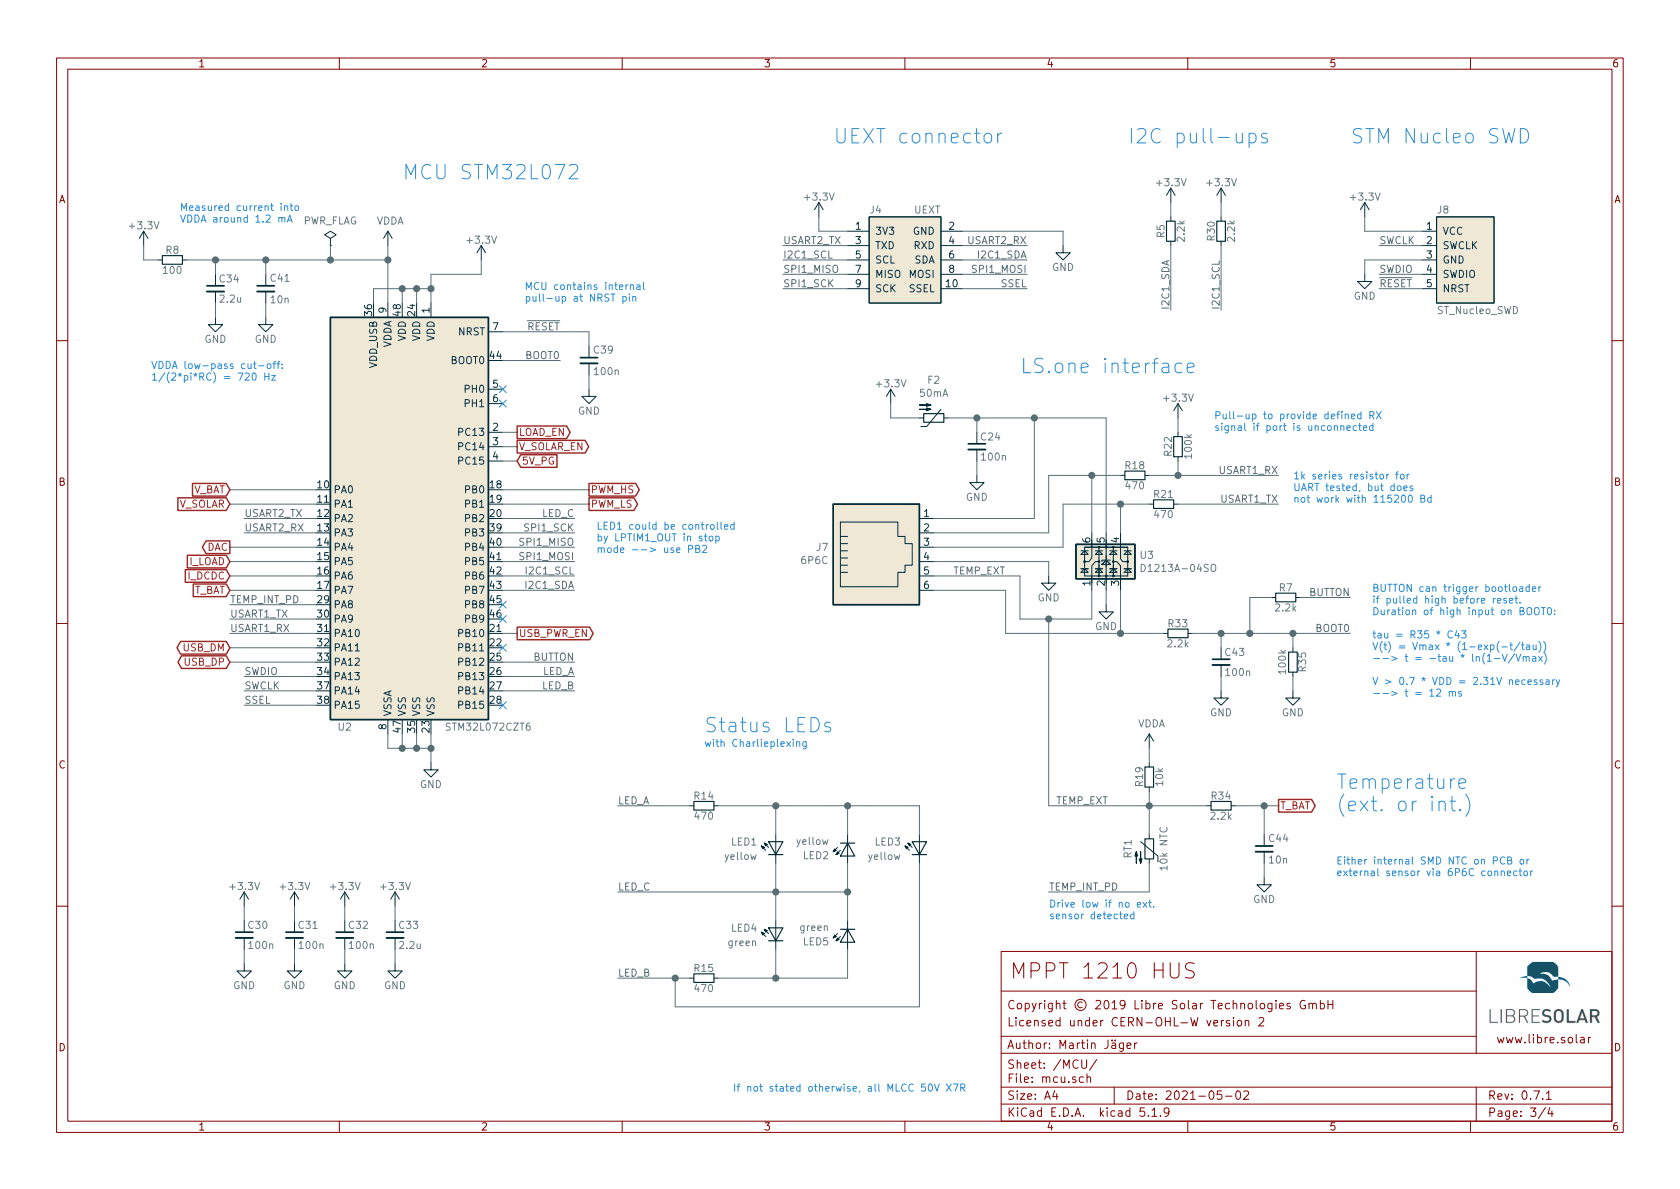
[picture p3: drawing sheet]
EESchema Schematic File Version 4
EELAYER 30 0
EELAYER END
$Descr A4 11693 8268
encoding utf-8
Sheet 3 4
Title "MPPT 1210 HUS"
Date "2021-05-02"
Rev "0.7.1"
Comp "Copyright © 2019 Libre Solar Technologies GmbH"
Comment1 "Licensed under CERN-OHL-W version 2"
Comment2 "Author: Martin Jäger"
Comment3 "Licensed under CERN-OHL-W version 2"
Comment4 ""
$EndDescr
$Comp
L power:GND #PWR09
U 1 1
P 1700 6700
F 0 "#PWR09" H 1700 6450 50  0001 C CNN
F 1 "GND" H 1700 6550 50  0000 C CNN
F 2 "" H 1700 6700 50  0000 C CNN
F 3 "" H 1700 6700 50  0000 C CNN
	1    1700 6700
	1    0    0    -1  
$EndComp
$Comp
L power:GND #PWR010
U 1 1
P 2050 6700
F 0 "#PWR010" H 2050 6450 50  0001 C CNN
F 1 "GND" H 2050 6550 50  0000 C CNN
F 2 "" H 2050 6700 50  0000 C CNN
F 3 "" H 2050 6700 50  0000 C CNN
	1    2050 6700
	1    0    0    -1  
$EndComp
$Comp
L power:GND #PWR011
U 1 1
P 2400 6700
F 0 "#PWR011" H 2400 6450 50  0001 C CNN
F 1 "GND" H 2400 6550 50  0000 C CNN
F 2 "" H 2400 6700 50  0000 C CNN
F 3 "" H 2400 6700 50  0000 C CNN
	1    2400 6700
	1    0    0    -1  
$EndComp
$Comp
L power:GND #PWR012
U 1 1
P 2750 6700
F 0 "#PWR012" H 2750 6450 50  0001 C CNN
F 1 "GND" H 2750 6550 50  0000 C CNN
F 2 "" H 2750 6700 50  0000 C CNN
F 3 "" H 2750 6700 50  0000 C CNN
	1    2750 6700
	1    0    0    -1  
$EndComp
$Comp
L power:GND #PWR013
U 1 1
P 1850 2200
F 0 "#PWR013" H 1850 1950 50  0001 C CNN
F 1 "GND" H 1850 2050 50  0000 C CNN
F 2 "" H 1850 2200 50  0000 C CNN
F 3 "" H 1850 2200 50  0000 C CNN
	1    1850 2200
	1    0    0    -1  
$EndComp
$Comp
L power:+3.3V #PWR014
U 1 1
P 1700 6300
F 0 "#PWR014" H 1700 6150 50  0001 C CNN
F 1 "+3.3V" H 1700 6440 50  0000 C CNN
F 2 "" H 1700 6300 50  0000 C CNN
F 3 "" H 1700 6300 50  0000 C CNN
	1    1700 6300
	1    0    0    -1  
$EndComp
$Comp
L power:+3.3V #PWR015
U 1 1
P 2050 6300
F 0 "#PWR015" H 2050 6150 50  0001 C CNN
F 1 "+3.3V" H 2050 6440 50  0000 C CNN
F 2 "" H 2050 6300 50  0000 C CNN
F 3 "" H 2050 6300 50  0000 C CNN
	1    2050 6300
	1    0    0    -1  
$EndComp
$Comp
L power:+3.3V #PWR016
U 1 1
P 2400 6300
F 0 "#PWR016" H 2400 6150 50  0001 C CNN
F 1 "+3.3V" H 2400 6440 50  0000 C CNN
F 2 "" H 2400 6300 50  0000 C CNN
F 3 "" H 2400 6300 50  0000 C CNN
	1    2400 6300
	1    0    0    -1  
$EndComp
$Comp
L power:+3.3V #PWR017
U 1 1
P 2750 6300
F 0 "#PWR017" H 2750 6150 50  0001 C CNN
F 1 "+3.3V" H 2750 6440 50  0000 C CNN
F 2 "" H 2750 6300 50  0000 C CNN
F 3 "" H 2750 6300 50  0000 C CNN
	1    2750 6300
	1    0    0    -1  
$EndComp
$Comp
L power:GND #PWR018
U 1 1
P 3000 5300
F 0 "#PWR018" H 3000 5050 50  0001 C CNN
F 1 "GND" H 3000 5150 50  0000 C CNN
F 2 "" H 3000 5300 50  0000 C CNN
F 3 "" H 3000 5300 50  0000 C CNN
	1    3000 5300
	1    0    0    -1  
$EndComp
$Comp
L power:+3.3V #PWR024
U 1 1
P 3350 1800
F 0 "#PWR024" H 3350 1650 50  0001 C CNN
F 1 "+3.3V" H 3350 1940 50  0000 C CNN
F 2 "" H 3350 1800 50  0000 C CNN
F 3 "" H 3350 1800 50  0000 C CNN
	1    3350 1800
	1    0    0    -1  
$EndComp
$Comp
L power:+3.3V #PWR025
U 1 1
P 1000 1700
F 0 "#PWR025" H 1000 1550 50  0001 C CNN
F 1 "+3.3V" H 1000 1840 50  0000 C CNN
F 2 "" H 1000 1700 50  0000 C CNN
F 3 "" H 1000 1700 50  0000 C CNN
	1    1000 1700
	1    0    0    -1  
$EndComp
$Comp
L Project:C C30
U 1 1
P 1700 6500
F 0 "C30" H 1720 6570 50  0000 L CNN
F 1 "100n" H 1720 6430 50  0000 L CNN
F 2 "LibreSolar:C_0603_1608" H 1700 6500 50  0001 C CNN
F 3 "" H 1700 6500 50  0000 C CNN
F 4 "Yageo" H 300 1000 50  0001 C CNN "Manufacturer"
F 5 "CC0603KRX7R9BB104" H 300 1000 50  0001 C CNN "PartNumber"
	1    1700 6500
	1    0    0    -1  
$EndComp
$Comp
L Project:C C31
U 1 1
P 2050 6500
F 0 "C31" H 2070 6570 50  0000 L CNN
F 1 "100n" H 2070 6430 50  0000 L CNN
F 2 "LibreSolar:C_0603_1608" H 2050 6500 50  0001 C CNN
F 3 "" H 2050 6500 50  0000 C CNN
F 4 "Yageo" H 300 1000 50  0001 C CNN "Manufacturer"
F 5 "CC0603KRX7R9BB104" H 300 1000 50  0001 C CNN "PartNumber"
	1    2050 6500
	1    0    0    -1  
$EndComp
$Comp
L Project:C C32
U 1 1
P 2400 6500
F 0 "C32" H 2420 6570 50  0000 L CNN
F 1 "100n" H 2420 6430 50  0000 L CNN
F 2 "LibreSolar:C_0603_1608" H 2400 6500 50  0001 C CNN
F 3 "" H 2400 6500 50  0000 C CNN
F 4 "Yageo" H 300 1000 50  0001 C CNN "Manufacturer"
F 5 "CC0603KRX7R9BB104" H 300 1000 50  0001 C CNN "PartNumber"
	1    2400 6500
	1    0    0    -1  
$EndComp
$Comp
L Project:C C33
U 1 1
P 2750 6500
F 0 "C33" H 2770 6570 50  0000 L CNN
F 1 "2.2u" H 2770 6430 50  0000 L CNN
F 2 "LibreSolar:C_0603_1608" H 2750 6500 50  0001 C CNN
F 3 "" H 2750 6500 50  0000 C CNN
F 4 "Murata" H 300 1000 50  0001 C CNN "Manufacturer"
F 5 "GRM188R61E225KA12D" H 300 1000 50  0001 C CNN "PartNumber"
F 6 "25V, X5R" H -3300 1700 60  0001 C CNN "Remarks"
	1    2750 6500
	1    0    0    -1  
$EndComp
$Comp
L Project:D_LED LED2
U 1 1
P 5400 6500
AR Path="/5C855F53" Ref="LED2"  Part="1" 
AR Path="/58A68DCB/5C855F53" Ref="LED4"  Part="1" 
F 0 "LED4" H 5525 6550 50  0000 L CNN
F 1 "green" H 5525 6450 50  0000 L CNN
F 2 "LibreSolar:LED_0603_D3.0mm" V 5400 6500 50  0001 C CNN
F 3 "" V 5400 6500 50  0000 C CNN
F 4 "Lite-On" H 5400 6500 60  0001 C CNN "Manufacturer"
F 5 "LTST-C190KGKT" H 5400 6500 60  0001 C CNN "PartNumber"
F 6 "Alternative: LTL-4231 (3mm THT)" H 0   0   50  0001 C CNN "Remarks"
	1    5400 6500
	-1   0    0    -1  
$EndComp
$Comp
L power:GND #PWR030
U 1 1
P 9500 1900
F 0 "#PWR030" H 9500 1650 50  0001 C CNN
F 1 "GND" H 9500 1750 50  0000 C CNN
F 2 "" H 9500 1900 50  0000 C CNN
F 3 "" H 9500 1900 50  0000 C CNN
	1    9500 1900
	1    0    0    -1  
$EndComp
$Comp
L power:+3.3V #PWR031
U 1 1
P 9500 1500
F 0 "#PWR031" H 9500 1350 50  0001 C CNN
F 1 "+3.3V" H 9500 1640 50  0000 C CNN
F 2 "" H 9500 1500 50  0000 C CNN
F 3 "" H 9500 1500 50  0000 C CNN
	1    9500 1500
	1    0    0    -1  
$EndComp
Text Notes 4900 5100 0    100  ~ 0
Status LEDs
Text Notes 2800 1250 0    100  ~ 0
MCU STM32L072
Text Notes 9400 1000 0    100  ~ 0
STM Nucleo SWD
Text Label 1600 4300 0    50   ~ 0
USART1_TX
Text Label 1600 4400 0    50   ~ 0
USART1_RX
Text Label 1700 4700 0    50   ~ 0
SWDIO
Text Label 1700 4800 0    50   ~ 0
SWCLK
Text Label 3900 2500 2    50   ~ 0
BOOT0
Text Label 3900 2300 2    50   ~ 0
~RESET
Text Label 9600 1900 0    50   ~ 0
SWDIO
Text Label 9600 1700 0    50   ~ 0
SWCLK
Text Label 9600 2000 0    50   ~ 0
~RESET
Wire Wire Line
	3350 1800 3350 1900
Wire Wire Line
	2050 6300 2050 6400
Wire Wire Line
	1700 6300 1700 6400
Wire Wire Line
	2400 6300 2400 6400
Wire Wire Line
	2750 6400 2750 6300
Wire Wire Line
	3500 2500 3900 2500
Wire Wire Line
	2050 6700 2050 6600
Wire Wire Line
	1700 6700 1700 6600
Wire Wire Line
	2400 6600 2400 6700
Wire Wire Line
	1850 2100 1850 2200
Wire Wire Line
	2750 6600 2750 6700
Wire Wire Line
	3500 4000 4000 4000
Wire Wire Line
	3500 4100 4000 4100
Wire Wire Line
	3500 3500 4100 3500
Wire Wire Line
	3500 3400 4100 3400
Wire Wire Line
	3500 4800 4000 4800
Wire Wire Line
	2200 3800 1600 3800
Wire Wire Line
	3500 3800 4000 3800
Wire Wire Line
	3500 3900 4000 3900
Wire Wire Line
	3500 3700 4000 3700
Wire Wire Line
	2200 4800 1700 4800
Wire Wire Line
	2200 4700 1700 4700
Wire Wire Line
	2200 4400 1600 4400
Wire Wire Line
	2200 4300 1600 4300
Wire Wire Line
	2200 3700 1700 3700
Wire Wire Line
	2200 3600 1700 3600
Wire Wire Line
	2200 4500 1600 4500
Wire Wire Line
	2200 4600 1600 4600
Wire Wire Line
	1850 1800 1850 1900
Wire Wire Line
	1000 1800 1100 1800
Wire Wire Line
	1000 1800 1000 1700
Wire Wire Line
	9900 1700 9600 1700
Wire Wire Line
	9900 1900 9600 1900
Wire Wire Line
	9900 2000 9600 2000
Connection ~ 1850 1800
Text Notes 5100 7600 0    50   ~ 0
If not stated otherwise, all MLCC 50V X7R
$Comp
L power:+3.3V #PWR0101
U 1 1
P 5700 1500
F 0 "#PWR0101" H 5700 1350 50  0001 C CNN
F 1 "+3.3V" H 5700 1640 50  0000 C CNN
F 2 "" H 5700 1500 50  0000 C CNN
F 3 "" H 5700 1500 50  0000 C CNN
	1    5700 1500
	1    0    0    -1  
$EndComp
$Comp
L power:GND #PWR0102
U 1 1
P 7400 1700
F 0 "#PWR0102" H 7400 1450 50  0001 C CNN
F 1 "GND" H 7400 1550 50  0000 C CNN
F 2 "" H 7400 1700 50  0000 C CNN
F 3 "" H 7400 1700 50  0000 C CNN
	1    7400 1700
	1    0    0    -1  
$EndComp
$Comp
L power:+3.3V #PWR0103
U 1 1
P 8500 1400
F 0 "#PWR0103" H 8500 1250 50  0001 C CNN
F 1 "+3.3V" H 8500 1540 50  0000 C CNN
F 2 "" H 8500 1400 50  0000 C CNN
F 3 "" H 8500 1400 50  0000 C CNN
	1    8500 1400
	1    0    0    -1  
$EndComp
$Comp
L power:+3.3V #PWR0104
U 1 1
P 8150 1400
F 0 "#PWR0104" H 8150 1250 50  0001 C CNN
F 1 "+3.3V" H 8150 1540 50  0000 C CNN
F 2 "" H 8150 1400 50  0000 C CNN
F 3 "" H 8150 1400 50  0000 C CNN
	1    8150 1400
	1    0    0    -1  
$EndComp
$Comp
L Project:R R30
U 1 1
P 8500 1600
F 0 "R30" V 8430 1600 50  0000 C CNN
F 1 "2.2k" V 8570 1600 50  0000 C CNN
F 2 "LibreSolar:R_0603_1608" H 8500 1600 50  0001 C CNN
F 3 "" H 8500 1600 50  0000 C CNN
F 4 "Yageo" H 3350 -3750 50  0001 C CNN "Manufacturer"
F 5 "RC0603FR-072K2L" H 3350 -3750 50  0001 C CNN "PartNumber"
	1    8500 1600
	1    0    0    1   
$EndComp
$Comp
L Project:R R5
U 1 1
P 8150 1600
F 0 "R5" V 8080 1600 50  0000 C CNN
F 1 "2.2k" V 8220 1600 50  0000 C CNN
F 2 "LibreSolar:R_0603_1608" H 8150 1600 50  0001 C CNN
F 3 "" H 8150 1600 50  0000 C CNN
F 4 "Yageo" H 3350 -3750 50  0001 C CNN "Manufacturer"
F 5 "RC0603FR-072K2L" H 3350 -3750 50  0001 C CNN "PartNumber"
	1    8150 1600
	1    0    0    1   
$EndComp
$Comp
L Project:UEXT J4
U 1 1
P 6300 1800
F 0 "J4" H 6050 2150 50  0000 L CNN
F 1 "UEXT" H 6550 2150 50  0000 R CNN
F 2 "LibreSolar:Box_Header_2x05x2.54mm_Straight" H 6300 1200 50  0001 C CIN
F 3 "" H 6300 1800 60  0000 C CNN
F 4 "On Shore Technology Inc." H 6300 1800 50  0001 C CNN "Manufacturer"
F 5 "302-S101" H 6300 1800 50  0001 C CNN "PartNumber"
	1    6300 1800
	1    0    0    -1  
$EndComp
Text Notes 5800 1000 0    100  ~ 0
UEXT connector
Text Notes 7850 1000 0    100  ~ 0
I2C pull-ups
Wire Wire Line
	8150 1500 8150 1400
Wire Wire Line
	8500 1500 8500 1400
Wire Wire Line
	6700 1600 7400 1600
Wire Wire Line
	7400 1600 7400 1700
Wire Wire Line
	8500 2150 8500 1700
Wire Wire Line
	5900 1700 5450 1700
Wire Wire Line
	5900 1800 5450 1800
Wire Wire Line
	5900 1900 5450 1900
Wire Wire Line
	5900 2000 5450 2000
Wire Wire Line
	6700 1700 7150 1700
Wire Wire Line
	6700 1800 7150 1800
Wire Wire Line
	6700 1900 7150 1900
Wire Wire Line
	6700 2000 7150 2000
Wire Wire Line
	8150 1700 8150 2150
Wire Wire Line
	5700 1600 5900 1600
Wire Wire Line
	5700 1600 5700 1500
Text Label 4000 4100 2    50   ~ 0
I2C1_SDA
Text Label 4000 4000 2    50   ~ 0
I2C1_SCL
Text Label 4000 3900 2    50   ~ 0
SPI1_MOSI
Text Label 4000 3800 2    50   ~ 0
SPI1_MISO
Text Label 4000 3700 2    50   ~ 0
SPI1_SCK
Text Label 1700 3600 0    50   ~ 0
USART2_TX
Text Label 1700 3700 0    50   ~ 0
USART2_RX
Text Label 1700 4900 0    50   ~ 0
SSEL
Text Label 7150 1900 2    50   ~ 0
SPI1_MOSI
Text Label 7150 2000 2    50   ~ 0
SSEL
Text Label 7150 1800 2    50   ~ 0
I2C1_SDA
Text Label 7150 1700 2    50   ~ 0
USART2_RX
Text Label 5450 1700 0    50   ~ 0
USART2_TX
Text Label 5450 1800 0    50   ~ 0
I2C1_SCL
Text Label 5450 1900 0    50   ~ 0
SPI1_MISO
Text Label 5450 2000 0    50   ~ 0
SPI1_SCK
Text Label 8150 2150 1    50   ~ 0
I2C1_SDA
Text Label 8500 2150 1    50   ~ 0
I2C1_SCL
Wire Wire Line
	2200 4900 1700 4900
$Comp
L Project:D_LED LED5
U 1 1
P 5900 6500
F 0 "LED5" H 6025 6550 50  0000 L CNN
F 1 "green" H 6025 6450 50  0000 L CNN
F 2 "LibreSolar:LED_0603_D3.0mm" V 5900 6500 50  0001 C CNN
F 3 "" V 5900 6500 50  0000 C CNN
F 4 "Lite-On" H 5900 6500 60  0001 C CNN "Manufacturer"
F 5 "LTST-C190KGKT" H 5900 6500 60  0001 C CNN "PartNumber"
F 6 "Alternative: LTL-4231 (3mm THT)" H 0   0   50  0001 C CNN "Remarks"
	1    5900 6500
	-1   0    0    1   
$EndComp
Wire Wire Line
	3500 3000 3600 3000
$Comp
L Project:C C39
U 1 1
P 4100 2500
F 0 "C39" H 4125 2575 50  0000 L CNN
F 1 "100n" H 4125 2425 50  0000 L CNN
F 2 "LibreSolar:C_0603_1608" H 4100 2500 50  0001 C CNN
F 3 "" H 4100 2500 50  0000 C CNN
F 4 "Yageo" H 1900 1100 50  0001 C CNN "Manufacturer"
F 5 "CC0603KRX7R9BB104" H 1900 1100 50  0001 C CNN "PartNumber"
	1    4100 2500
	1    0    0    -1  
$EndComp
$Comp
L power:GND #PWR0120
U 1 1
P 4100 2700
F 0 "#PWR0120" H 4100 2450 50  0001 C CNN
F 1 "GND" H 4100 2550 50  0000 C CNN
F 2 "" H 4100 2700 50  0000 C CNN
F 3 "" H 4100 2700 50  0000 C CNN
	1    4100 2700
	1    0    0    -1  
$EndComp
Wire Wire Line
	4100 2600 4100 2700
Text Notes 3650 2100 0    50   ~ 0
MCU contains internal\npull-up at NRST pin
Text GLabel 1600 3800 0    50   Output ~ 0
DAC
Text GLabel 4100 3400 2    50   Output ~ 0
PWM_HS
Text GLabel 1600 4500 0    50   BiDi ~ 0
USB_DM
Text GLabel 1600 4600 0    50   BiDi ~ 0
USB_DP
Text GLabel 1600 3500 0    50   Input ~ 0
V_SOLAR
Text GLabel 1600 3400 0    50   Input ~ 0
V_BAT
Text GLabel 1600 4100 0    50   Input ~ 0
T_BAT
Text GLabel 4100 3500 2    50   Output ~ 0
PWM_LS
$Comp
L MCU_ST_STM32L0:STM32L072CZTx U2
U 1 1
P 2800 3600
F 0 "U2" H 3200 2150 50  0000 C CNN
F 1 "STM32L072CZT6" H 2200 2150 50  0000 C CNN
F 2 "Package_QFP:LQFP-48_7x7mm_P0.5mm" H 2200 2200 50  0001 R CNN
F 3 "http://www.st.com/st-web-ui/static/active/en/resource/technical/document/datasheet/DM00090510.pdf" H 2800 3600 50  0001 C CNN
F 4 "ST Microelectronics" H 200 0   50  0001 C CNN "Manufacturer"
F 5 "STM32L072CZT6" H 200 0   50  0001 C CNN "PartNumber"
F 6 "Alternative: STM32L073CZT6" H 2800 3600 50  0001 C CNN "Remarks"
	1    2800 3600
	-1   0    0    -1  
$EndComp
Text GLabel 3600 3000 2    50   Output ~ 0
LOAD_EN
Text GLabel 1600 3900 0    50   Input ~ 0
I_LOAD
Text GLabel 1600 4000 0    50   Input ~ 0
I_DCDC
Text GLabel 3600 4400 2    50   Output ~ 0
USB_PWR_EN
Wire Wire Line
	2700 5100 2700 5200
Wire Wire Line
	2700 5200 2800 5200
Wire Wire Line
	3000 5200 3000 5300
Wire Wire Line
	3000 5100 3000 5200
Connection ~ 3000 5200
Wire Wire Line
	2800 5100 2800 5200
Connection ~ 2800 5200
Wire Wire Line
	2800 5200 2900 5200
Wire Wire Line
	2900 5100 2900 5200
Connection ~ 2900 5200
Wire Wire Line
	2900 5200 3000 5200
Wire Wire Line
	2600 2100 2600 2000
Wire Wire Line
	2600 2000 2800 2000
Wire Wire Line
	3000 2000 3000 2100
Wire Wire Line
	2900 2100 2900 2000
Connection ~ 2900 2000
Wire Wire Line
	2900 2000 3000 2000
Wire Wire Line
	2800 2100 2800 2000
Connection ~ 2800 2000
Wire Wire Line
	2800 2000 2900 2000
Wire Wire Line
	2700 2100 2700 1800
Wire Wire Line
	3350 1900 3000 1900
Wire Wire Line
	3000 1900 3000 2000
Connection ~ 3000 2000
Wire Wire Line
	4100 2300 4100 2400
Wire Wire Line
	3500 2300 4100 2300
Wire Wire Line
	1600 3400 2200 3400
Wire Wire Line
	2200 3500 1600 3500
Text Notes 4150 3850 0    50   ~ 0
LED1 could be controlled\nby LPTIM1_OUT in stop\nmode --> use PB2
Wire Wire Line
	2200 3900 1600 3900
Wire Wire Line
	2200 4000 1600 4000
Wire Wire Line
	1600 4100 2200 4100
Text Label 4000 4800 2    50   ~ 0
LED_B
$Comp
L Project:D_LED LED1
U 1 1
P 5400 5900
F 0 "LED1" H 5525 5950 50  0000 L CNN
F 1 "yellow" H 5525 5850 50  0000 L CNN
F 2 "LibreSolar:LED_0603_D3.0mm" V 5400 5900 50  0001 C CNN
F 3 "" V 5400 5900 50  0000 C CNN
F 4 "Lite-On" H 5400 5900 60  0001 C CNN "Manufacturer"
F 5 "LTST-C191KSKT" H 5400 5900 60  0001 C CNN "PartNumber"
F 6 "Alternative: LTL-1CHY (3mm THT)" H 0   0   50  0001 C CNN "Remarks"
	1    5400 5900
	-1   0    0    -1  
$EndComp
$Comp
L Project:D_LED LED3
U 1 1
P 6400 5900
F 0 "LED3" H 6525 5950 50  0000 L CNN
F 1 "yellow" H 6525 5850 50  0000 L CNN
F 2 "LibreSolar:LED_0603_D3.0mm" V 6400 5900 50  0001 C CNN
F 3 "" V 6400 5900 50  0000 C CNN
F 4 "Lite-On" H 6400 5900 60  0001 C CNN "Manufacturer"
F 5 "LTST-C191KSKT" H 6400 5900 60  0001 C CNN "PartNumber"
F 6 "Alternative: LTL-1CHY (3mm THT)" H 0   0   50  0001 C CNN "Remarks"
	1    6400 5900
	-1   0    0    -1  
$EndComp
$Comp
L Project:D_LED LED2
U 1 1
P 5900 5900
F 0 "LED2" H 6025 5950 50  0000 L CNN
F 1 "yellow" H 6025 5850 50  0000 L CNN
F 2 "LibreSolar:LED_0603_D3.0mm" V 5900 5900 50  0001 C CNN
F 3 "" V 5900 5900 50  0000 C CNN
F 4 "Lite-On" H 5900 5900 60  0001 C CNN "Manufacturer"
F 5 "LTST-C191KSKT" H 5900 5900 60  0001 C CNN "PartNumber"
F 6 "Alternative: LTL-1CHY (3mm THT)" H 0   0   50  0001 C CNN "Remarks"
	1    5900 5900
	-1   0    0    1   
$EndComp
Wire Wire Line
	3500 4700 4000 4700
Text Label 4000 4700 2    50   ~ 0
LED_A
Wire Wire Line
	9900 1600 9500 1600
Wire Wire Line
	9500 1600 9500 1500
Wire Wire Line
	9900 1800 9500 1800
Wire Wire Line
	9500 1800 9500 1900
$Comp
L Project:R R7
U 1 1
P 8950 4150
F 0 "R7" V 8880 4150 50  0000 C CNN
F 1 "2.2k" V 9020 4150 50  0000 C CNN
F 2 "LibreSolar:R_0603_1608" H 8950 4150 50  0001 C CNN
F 3 "" H 8950 4150 50  0000 C CNN
F 4 "Yageo" H 4150 -1200 50  0001 C CNN "Manufacturer"
F 5 "RC0603FR-072K2L" H 4150 -1200 50  0001 C CNN "PartNumber"
	1    8950 4150
	0    1    1    0   
$EndComp
Text Notes 1250 1550 0    50   ~ 0
Measured current into\nVDDA around 1.2 mA
Text Notes 1050 2650 0    50   ~ 0
VDDA low-pass cut-off:\n1/(2*pi*RC) = 720 Hz
$Comp
L Project:R R8
U 1 1
P 1200 1800
F 0 "R8" V 1130 1800 50  0000 C CNN
F 1 "100" V 1270 1800 50  0000 C CNN
F 2 "LibreSolar:R_0603_1608" H 1200 1800 50  0001 C CNN
F 3 "" H 1200 1800 50  0000 C CNN
F 4 "Yageo" H -3600 -3550 50  0001 C CNN "Manufacturer"
F 5 "RC0603FR-07100RL" H -3600 -3550 50  0001 C CNN "PartNumber"
	1    1200 1800
	0    -1   1    0   
$EndComp
$Comp
L Project:C C34
U 1 1
P 1500 2000
F 0 "C34" H 1520 2070 50  0000 L CNN
F 1 "2.2u" H 1520 1930 50  0000 L CNN
F 2 "LibreSolar:C_0603_1608" H 1500 2000 50  0001 C CNN
F 3 "" H 1500 2000 50  0000 C CNN
F 4 "Murata" H -950 -3500 50  0001 C CNN "Manufacturer"
F 5 "GRM188R61E225KA12D" H -950 -3500 50  0001 C CNN "PartNumber"
F 6 "25V, X5R" H -4550 -2800 60  0001 C CNN "Remarks"
	1    1500 2000
	1    0    0    -1  
$EndComp
$Comp
L power:GND #PWR06
U 1 1
P 1500 2200
F 0 "#PWR06" H 1500 1950 50  0001 C CNN
F 1 "GND" H 1500 2050 50  0000 C CNN
F 2 "" H 1500 2200 50  0000 C CNN
F 3 "" H 1500 2200 50  0000 C CNN
	1    1500 2200
	1    0    0    -1  
$EndComp
Wire Wire Line
	1300 1800 1500 1800
Wire Wire Line
	1500 1900 1500 1800
Connection ~ 1500 1800
Wire Wire Line
	1500 1800 1850 1800
Wire Wire Line
	1500 2100 1500 2200
$Comp
L Project:C C?
U 1 1
P 1850 2000
AR Path="/58E22D17/5C38F735" Ref="C?"  Part="1" 
AR Path="/58A68DC9/5C38F735" Ref="C?"  Part="1" 
AR Path="/58A68DCB/5C38F735" Ref="C41"  Part="1" 
F 0 "C41" H 1875 2075 50  0000 L CNN
F 1 "10n" H 1875 1925 50  0000 L CNN
F 2 "LibreSolar:C_0603_1608" H 1850 1800 50  0001 C CNN
F 3 "" H 1875 2075 50  0000 C CNN
F 4 "Murata" H -5450 -3800 50  0001 C CNN "Manufacturer"
F 5 "GCM188R72A103KA37D" H -5450 -3800 50  0001 C CNN "PartNumber"
F 6 "100V (not needed), X7R" H -6150 -3600 50  0001 C CNN "Remarks"
	1    1850 2000
	1    0    0    -1  
$EndComp
$Comp
L Project:ST_Nucleo_SWD_5p J8
U 1 1
P 10200 1800
F 0 "J8" H 10000 2150 50  0000 L CNN
F 1 "ST_Nucleo_SWD" H 10000 1450 50  0000 L CNN
F 2 "Connector_PinHeader_2.54mm:PinHeader_1x05_P2.54mm_Vertical" H 10200 1350 30  0001 C CIN
F 3 "" H 10350 1850 60  0000 C CNN
F 4 "Harwin" H 10200 1800 50  0001 C CNN "Manufacturer"
F 5 "M20-9990546" H 10200 1800 50  0001 C CNN "PartNumber"
F 6 "Alternative: Standard 2.54 mm pitch header 1x5" H 10200 1800 50  0001 C CNN "Remarks"
	1    10200 1800
	1    0    0    -1  
$EndComp
$Comp
L Project:R R14
U 1 1
P 4900 5600
F 0 "R14" V 4830 5600 50  0000 C CNN
F 1 "470" V 4970 5600 50  0000 C CNN
F 2 "LibreSolar:R_0603_1608" H 4900 5600 50  0001 C CNN
F 3 "" H 4900 5600 50  0000 C CNN
F 4 "Yageo" H 100 250 50  0001 C CNN "Manufacturer"
F 5 "RC0603FR-07470RL" H 100 250 50  0001 C CNN "PartNumber"
	1    4900 5600
	0    -1   1    0   
$EndComp
$Comp
L Project:R R15
U 1 1
P 4900 6800
F 0 "R15" V 4830 6800 50  0000 C CNN
F 1 "470" V 4970 6800 50  0000 C CNN
F 2 "LibreSolar:R_0603_1608" H 4900 6800 50  0001 C CNN
F 3 "" H 4900 6800 50  0000 C CNN
F 4 "Yageo" H 100 1450 50  0001 C CNN "Manufacturer"
F 5 "RC0603FR-07470RL" H 100 1450 50  0001 C CNN "PartNumber"
	1    4900 6800
	0    -1   1    0   
$EndComp
Wire Wire Line
	5000 5600 5400 5600
Wire Wire Line
	5400 5600 5400 5800
Wire Wire Line
	5400 5600 5900 5600
Wire Wire Line
	5900 5600 5900 5800
Connection ~ 5400 5600
Wire Wire Line
	5900 5600 6400 5600
Wire Wire Line
	6400 5600 6400 5800
Connection ~ 5900 5600
Wire Wire Line
	5400 6200 4300 6200
Wire Wire Line
	5400 6200 5400 6000
Wire Wire Line
	5400 6200 5400 6400
Connection ~ 5400 6200
Wire Wire Line
	5400 6200 5900 6200
Wire Wire Line
	5900 6200 5900 6000
Wire Wire Line
	5900 6200 5900 6400
Connection ~ 5900 6200
Wire Wire Line
	5000 6800 5400 6800
Wire Wire Line
	5400 6800 5400 6600
Wire Wire Line
	5400 6800 5900 6800
Wire Wire Line
	5900 6800 5900 6600
Connection ~ 5400 6800
Wire Wire Line
	6400 6000 6400 7000
Wire Wire Line
	6400 7000 4700 7000
Wire Wire Line
	4700 7000 4700 6800
Wire Wire Line
	4700 6800 4800 6800
Wire Wire Line
	4700 6800 4300 6800
Connection ~ 4700 6800
Wire Wire Line
	4800 5600 4300 5600
Text Label 4300 5600 0    50   ~ 0
LED_A
Text Label 4300 6800 0    50   ~ 0
LED_B
Text Label 4300 6200 0    50   ~ 0
LED_C
Text Notes 4900 5200 0    50   ~ 0
with Charlieplexing
Text Label 4000 3600 2    50   ~ 0
LED_C
NoConn ~ 3500 4500
NoConn ~ 3500 4200
NoConn ~ 3500 4300
Wire Wire Line
	3500 3600 4000 3600
NoConn ~ 3500 4900
$Comp
L Connector:6P6C J?
U 1 1
P 6100 3800
AR Path="/5C812AC2/5C81A4EF" Ref="J?"  Part="1" 
AR Path="/58A68DCB/5C81A4EF" Ref="J7"  Part="1" 
F 0 "J7" H 5770 3804 50  0000 R CNN
F 1 "6P6C" H 5770 3895 50  0000 R CNN
F 2 "LibreSolar:RJ25_6P6C_TabUp" V 6100 3825 50  0001 C CNN
F 3 "" V 6100 3825 50  0001 C CNN
F 4 "Wurth Electronics" H 6100 3800 50  0001 C CNN "Manufacturer"
F 5 "615006138421" H 6100 3800 50  0001 C CNN "PartNumber"
F 6 "Alternative: Pulse E5566-Q0LK22-L" H -400 0   50  0001 C CNN "Remarks"
	1    6100 3800
	1    0    0    1   
$EndComp
$Comp
L power:+3.3V #PWR?
U 1 1
P 6200 2800
AR Path="/5C812AC2/5C81A4F6" Ref="#PWR?"  Part="1" 
AR Path="/58A68DCB/5C81A4F6" Ref="#PWR019"  Part="1" 
F 0 "#PWR019" H 6200 2650 50  0001 C CNN
F 1 "+3.3V" H 6200 2940 50  0000 C CNN
F 2 "" H 6200 2800 50  0000 C CNN
F 3 "" H 6200 2800 50  0000 C CNN
	1    6200 2800
	-1   0    0    -1  
$EndComp
$Comp
L power:GND #PWR?
U 1 1
P 7300 4000
AR Path="/5C812AC2/5C81A4FC" Ref="#PWR?"  Part="1" 
AR Path="/58A68DCB/5C81A4FC" Ref="#PWR021"  Part="1" 
F 0 "#PWR021" H 7300 3750 50  0001 C CNN
F 1 "GND" H 7300 3850 50  0000 C CNN
F 2 "" H 7300 4000 50  0000 C CNN
F 3 "" H 7300 4000 50  0000 C CNN
	1    7300 4000
	1    0    0    -1  
$EndComp
Wire Wire Line
	6500 3600 7200 3600
Text Label 7000 4000 2    50   ~ 0
TEMP_EXT
$Comp
L power:GND #PWR?
U 1 1
P 8800 6100
AR Path="/58E22D17/5C81A504" Ref="#PWR?"  Part="1" 
AR Path="/58A68DC9/5C81A504" Ref="#PWR?"  Part="1" 
AR Path="/58A68DCB/5C81A504" Ref="#PWR035"  Part="1" 
AR Path="/5C812AC2/5C81A504" Ref="#PWR?"  Part="1" 
F 0 "#PWR035" H 8800 5850 50  0001 C CNN
F 1 "GND" H 8800 5950 50  0000 C CNN
F 2 "" H 8800 6100 50  0000 C CNN
F 3 "" H 8800 6100 50  0000 C CNN
	1    8800 6100
	-1   0    0    -1  
$EndComp
$Comp
L Project:C C?
U 1 1
P 8800 5900
AR Path="/58E22D17/5C81A50D" Ref="C?"  Part="1" 
AR Path="/58A68DC9/5C81A50D" Ref="C?"  Part="1" 
AR Path="/58A68DCB/5C81A50D" Ref="C44"  Part="1" 
AR Path="/5C812AC2/5C81A50D" Ref="C?"  Part="1" 
F 0 "C44" H 8825 5975 50  0000 L CNN
F 1 "10n" H 8825 5825 50  0000 L CNN
F 2 "LibreSolar:C_0603_1608" H 8800 5700 50  0001 C CNN
F 3 "" H 8825 5975 50  0000 C CNN
F 4 "Murata" H 0   50  50  0001 C CNN "Manufacturer"
F 5 "GCM188R72A103KA37D" H -500 100 50  0001 C CNN "PartNumber"
	1    8800 5900
	1    0    0    -1  
$EndComp
$Comp
L Project:R R?
U 1 1
P 8000 5400
AR Path="/58E22D17/5C81A516" Ref="R?"  Part="1" 
AR Path="/58A68DC9/5C81A516" Ref="R?"  Part="1" 
AR Path="/58A68DCB/5C81A516" Ref="R19"  Part="1" 
AR Path="/5C812AC2/5C81A516" Ref="R?"  Part="1" 
F 0 "R19" V 7930 5400 50  0000 C CNN
F 1 "10k" V 8070 5400 50  0000 C CNN
F 2 "LibreSolar:R_0603_1608" H 8000 5400 50  0001 C CNN
F 3 "" H 8000 5400 50  0000 C CNN
F 4 "Yageo" H -1300 200 50  0001 C CNN "Manufacturer"
F 5 "RC0603FR-0710KL" H -500 100 50  0001 C CNN "PartNumber"
	1    8000 5400
	1    0    0    -1  
$EndComp
$Comp
L LibreSolar:R_NTC RT?
U 1 1
P 8000 5900
AR Path="/58E22D17/5C81A51F" Ref="RT?"  Part="1" 
AR Path="/58A68DC9/5C81A51F" Ref="RT?"  Part="1" 
AR Path="/58A68DCB/5C81A51F" Ref="RT1"  Part="1" 
AR Path="/5C812AC2/5C81A51F" Ref="RT?"  Part="1" 
F 0 "RT1" V 7850 5900 50  0000 C CNN
F 1 "10k NTC" V 8100 5900 50  0000 C CNN
F 2 "LibreSolar:R_0603_1608" H 8000 5950 50  0001 C CNN
F 3 "" H 8000 5950 50  0001 C CNN
F 4 "Murata" H 8000 5900 50  0001 C CNN "Manufacturer"
F 5 "NCU18XH103E6SRB" H 8000 5900 50  0001 C CNN "PartNumber"
	1    8000 5900
	1    0    0    -1  
$EndComp
Wire Wire Line
	8800 6000 8800 6100
Wire Wire Line
	8800 5800 8800 5600
Wire Wire Line
	8000 5500 8000 5600
Connection ~ 8000 5600
Text Notes 9300 5650 0    100  ~ 0
Temperature\n(ext. or int.)
Text GLabel 8900 5600 2    50   Output ~ 0
T_BAT
Wire Wire Line
	8800 5600 8900 5600
Text Label 7350 5600 0    50   ~ 0
TEMP_EXT
Text Notes 9300 6100 0    50   ~ 0
Either internal SMD NTC on PCB or\nexternal sensor via 6P6C connector
Text Notes 7100 2600 0    100  ~ 0
LS.one interface
Wire Wire Line
	7300 3900 7300 4000
Wire Wire Line
	6500 4100 7000 4100
$Comp
L Project:C C?
U 1 1
P 6800 3100
AR Path="/5C812AC2/5C81A535" Ref="C?"  Part="1" 
AR Path="/58A68DCB/5C81A535" Ref="C24"  Part="1" 
F 0 "C24" H 6820 3170 50  0000 L CNN
F 1 "100n" H 6820 3030 50  0000 L CNN
F 2 "LibreSolar:C_0603_1608" H 6800 3100 50  0001 C CNN
F 3 "" H 6800 3100 50  0000 C CNN
F 4 "Yageo" H 5050 -2400 50  0001 C CNN "Manufacturer"
F 5 "CC0603KRX7R9BB104" H -500 0   50  0001 C CNN "PartNumber"
	1    6800 3100
	1    0    0    -1  
$EndComp
Wire Wire Line
	8000 6200 7300 6200
Text Label 7300 6200 0    50   ~ 0
TEMP_INT_PD
$Comp
L Project:R R?
U 1 1
P 7900 3300
AR Path="/5C812AC2/5C81A541" Ref="R?"  Part="1" 
AR Path="/58A68DCB/5C81A541" Ref="R18"  Part="1" 
F 0 "R18" V 7830 3300 50  0000 C CNN
F 1 "470" V 7970 3300 50  0000 C CNN
F 2 "LibreSolar:R_0603_1608" H 7900 3300 50  0001 C CNN
F 3 "" H 7900 3300 50  0000 C CNN
F 4 "Yageo" H 3100 -2050 50  0001 C CNN "Manufacturer"
F 5 "RC0603FR-07470RL" H -500 0   50  0001 C CNN "PartNumber"
	1    7900 3300
	0    -1   1    0   
$EndComp
$Comp
L Project:R R?
U 1 1
P 8100 3500
AR Path="/5C812AC2/5C81A54A" Ref="R?"  Part="1" 
AR Path="/58A68DCB/5C81A54A" Ref="R21"  Part="1" 
F 0 "R21" V 8030 3500 50  0000 C CNN
F 1 "470" V 8170 3500 50  0000 C CNN
F 2 "LibreSolar:R_0603_1608" H 8100 3500 50  0001 C CNN
F 3 "" H 8100 3500 50  0000 C CNN
F 4 "Yageo" H 3300 -1850 50  0001 C CNN "Manufacturer"
F 5 "RC0603FR-07470RL" H -500 0   50  0001 C CNN "PartNumber"
	1    8100 3500
	0    -1   1    0   
$EndComp
Wire Wire Line
	7300 3700 7300 3300
Wire Wire Line
	6500 3700 7300 3700
Wire Wire Line
	7400 3800 7400 3500
Wire Wire Line
	6500 3800 7400 3800
$Comp
L power:GND #PWR?
U 1 1
P 7700 4200
AR Path="/5C812AC2/5C81A555" Ref="#PWR?"  Part="1" 
AR Path="/58A68DCB/5C81A555" Ref="#PWR022"  Part="1" 
F 0 "#PWR022" H 7700 3950 50  0001 C CNN
F 1 "GND" H 7700 4050 50  0000 C CNN
F 2 "" H 7700 4200 50  0000 C CNN
F 3 "" H 7700 4200 50  0000 C CNN
	1    7700 4200
	1    0    0    -1  
$EndComp
Wire Wire Line
	8000 3300 8200 3300
Wire Wire Line
	8200 3500 8900 3500
Text Label 8900 3500 2    50   ~ 0
USART1_TX
Text Label 8900 3300 2    50   ~ 0
USART1_RX
$Comp
L Project:R R?
U 1 1
P 8500 5600
AR Path="/5C812AC2/5C81A561" Ref="R?"  Part="1" 
AR Path="/58A68DCB/5C81A561" Ref="R34"  Part="1" 
F 0 "R34" V 8430 5600 50  0000 C CNN
F 1 "2.2k" V 8570 5600 50  0000 C CNN
F 2 "LibreSolar:R_0603_1608" H 8500 5600 50  0001 C CNN
F 3 "" H 8500 5600 50  0000 C CNN
F 4 "Yageo" H 3700 250 50  0001 C CNN "Manufacturer"
F 5 "RC0603FR-072K2L" H -500 100 50  0001 C CNN "PartNumber"
	1    8500 5600
	0    -1   1    0   
$EndComp
Wire Wire Line
	8600 5600 8800 5600
Connection ~ 8800 5600
$Comp
L Project:R R?
U 1 1
P 8200 3100
AR Path="/5C812AC2/5C81A56C" Ref="R?"  Part="1" 
AR Path="/58A68DCB/5C81A56C" Ref="R22"  Part="1" 
F 0 "R22" V 8130 3100 50  0000 C CNN
F 1 "100k" V 8270 3100 50  0000 C CNN
F 2 "LibreSolar:R_0603_1608" H 8200 3100 50  0001 C CNN
F 3 "" H 8200 3100 50  0000 C CNN
F 4 "Yageo" H 3400 -2250 50  0001 C CNN "Manufacturer"
F 5 "RC0603FR-07100KL" H -500 0   50  0001 C CNN "PartNumber"
	1    8200 3100
	1    0    0    -1  
$EndComp
$Comp
L power:VDDA #PWR?
U 1 1
P 8000 5200
AR Path="/5C812AC2/5C81A573" Ref="#PWR?"  Part="1" 
AR Path="/58A68DCB/5C81A573" Ref="#PWR023"  Part="1" 
F 0 "#PWR023" H 8000 5050 50  0001 C CNN
F 1 "VDDA" H 8017 5373 50  0000 C CNN
F 2 "" H 8000 5200 50  0001 C CNN
F 3 "" H 8000 5200 50  0001 C CNN
	1    8000 5200
	1    0    0    -1  
$EndComp
$Comp
L Project:R_PTC RT?
U 1 1
P 6500 2900
AR Path="/5C812AC2/5C81A57B" Ref="RT?"  Part="1" 
AR Path="/58A68DCB/5C81A57B" Ref="F2"  Part="1" 
F 0 "F2" V 6235 2900 50  0000 C CNN
F 1 "50mA" V 6326 2900 50  0000 C CNN
F 2 "LibreSolar:R_1206_3216" H 6500 2950 50  0001 C CNN
F 3 "" H 6500 2950 50  0001 C CNN
F 4 "Bel" H -400 0   50  0001 C CNN "Manufacturer"
F 5 "0ZCJ0005FF2E" H -400 0   50  0001 C CNN "PartNumber"
	1    6500 2900
	0    1    1    0   
$EndComp
$Comp
L power:GND #PWR?
U 1 1
P 6800 3300
AR Path="/5C812AC2/5C81A582" Ref="#PWR?"  Part="1" 
AR Path="/58A68DCB/5C81A582" Ref="#PWR020"  Part="1" 
F 0 "#PWR020" H 6800 3050 50  0001 C CNN
F 1 "GND" H 6800 3150 50  0000 C CNN
F 2 "" H 6800 3300 50  0000 C CNN
F 3 "" H 6800 3300 50  0000 C CNN
	1    6800 3300
	-1   0    0    -1  
$EndComp
Wire Wire Line
	7200 2900 7200 3600
$Comp
L Power_Protection:NUP4202 U?
U 1 1
P 7700 3900
AR Path="/5C812AC2/5C81A58C" Ref="U?"  Part="1" 
AR Path="/58A68DCB/5C81A58C" Ref="U3"  Part="1" 
F 0 "U3" H 7930 3946 50  0000 L CNN
F 1 "D1213A-04SO" H 7930 3855 50  0000 L CNN
F 2 "LibreSolar:SOT-23-6" H 7750 3975 50  0001 C CNN
F 3 "" H 7750 3975 50  0001 C CNN
F 4 "Alternative: IP4220CZ6" H -400 0   50  0001 C CNN "Remarks"
F 5 "Diodes Inc." H -400 0   50  0001 C CNN "Manufacturer"
F 6 "D1213A-04SO" H -400 0   50  0001 C CNN "PartNumber"
	1    7700 3900
	1    0    0    -1  
$EndComp
Wire Wire Line
	7400 3500 7800 3500
Wire Wire Line
	7600 3300 7600 3700
Connection ~ 7600 3300
Wire Wire Line
	7800 3500 7800 3700
Connection ~ 7800 3500
Wire Wire Line
	7800 3500 8000 3500
Wire Wire Line
	7700 4100 7700 4200
Wire Wire Line
	7600 3300 7800 3300
Wire Wire Line
	7700 3700 7700 2900
Wire Wire Line
	6800 3000 6800 2900
Connection ~ 6800 2900
Wire Wire Line
	6800 2900 6600 2900
Wire Wire Line
	6400 2900 6200 2900
Wire Wire Line
	6200 2900 6200 2800
Wire Wire Line
	6800 3200 6800 3300
Wire Wire Line
	8000 5600 8400 5600
Wire Wire Line
	7600 4100 7600 4300
Wire Wire Line
	7600 4300 7300 4300
Wire Wire Line
	7100 4300 7100 4000
Wire Wire Line
	6500 4000 7100 4000
Wire Wire Line
	7300 4300 7300 5600
Wire Wire Line
	7300 5600 8000 5600
Connection ~ 7300 4300
Wire Wire Line
	7300 4300 7100 4300
$Comp
L Project:R R?
U 1 1
P 8200 4400
AR Path="/5C812AC2/5C81A5AD" Ref="R?"  Part="1" 
AR Path="/58A68DCB/5C81A5AD" Ref="R33"  Part="1" 
F 0 "R33" V 8130 4400 50  0000 C CNN
F 1 "2.2k" V 8270 4400 50  0000 C CNN
F 2 "LibreSolar:R_0603_1608" H 8200 4400 50  0001 C CNN
F 3 "" H 8200 4400 50  0000 C CNN
F 4 "Yageo" H 3400 -950 50  0001 C CNN "Manufacturer"
F 5 "RC0603FR-072K2L" H -500 0   50  0001 C CNN "PartNumber"
	1    8200 4400
	0    -1   1    0   
$EndComp
$Comp
L Project:C C?
U 1 1
P 8500 4600
AR Path="/5C812AC2/5C81A5B6" Ref="C?"  Part="1" 
AR Path="/58A68DCB/5C81A5B6" Ref="C43"  Part="1" 
F 0 "C43" H 8520 4670 50  0000 L CNN
F 1 "100n" H 8520 4530 50  0000 L CNN
F 2 "LibreSolar:C_0603_1608" H 8500 4600 50  0001 C CNN
F 3 "" H 8500 4600 50  0000 C CNN
F 4 "Yageo" H 6750 -900 50  0001 C CNN "Manufacturer"
F 5 "CC0603KRX7R9BB104" H -600 0   50  0001 C CNN "PartNumber"
	1    8500 4600
	1    0    0    -1  
$EndComp
$Comp
L power:GND #PWR?
U 1 1
P 8500 4800
AR Path="/5C812AC2/5C81A5BD" Ref="#PWR?"  Part="1" 
AR Path="/58A68DCB/5C81A5BD" Ref="#PWR033"  Part="1" 
F 0 "#PWR033" H 8500 4550 50  0001 C CNN
F 1 "GND" H 8500 4650 50  0000 C CNN
F 2 "" H 8500 4800 50  0000 C CNN
F 3 "" H 8500 4800 50  0000 C CNN
	1    8500 4800
	1    0    0    -1  
$EndComp
Wire Wire Line
	8500 4700 8500 4800
Wire Wire Line
	8500 4500 8500 4400
Wire Wire Line
	8500 4400 8300 4400
Wire Wire Line
	7000 4400 7000 4100
Wire Wire Line
	7800 4100 7800 4400
Connection ~ 7800 4400
Wire Wire Line
	7800 4400 7000 4400
$Comp
L Project:R R?
U 1 1
P 9000 4600
AR Path="/5C812AC2/5C81A5CC" Ref="R?"  Part="1" 
AR Path="/58A68DCB/5C81A5CC" Ref="R35"  Part="1" 
F 0 "R35" V 8930 4600 50  0000 C CNN
F 1 "100k" V 9070 4600 50  0000 C CNN
F 2 "LibreSolar:R_0603_1608" H 9000 4600 50  0001 C CNN
F 3 "" H 9000 4600 50  0000 C CNN
F 4 "Yageo" H 4200 -750 50  0001 C CNN "Manufacturer"
F 5 "RC0603FR-07100KL" H -300 400 50  0001 C CNN "PartNumber"
	1    9000 4600
	-1   0    0    1   
$EndComp
Connection ~ 8500 4400
Text Label 9400 4150 2    50   ~ 0
BUTTON
Text Notes 7300 6400 0    50   ~ 0
Drive low if no ext. \nsensor detected
Wire Wire Line
	6500 3900 7300 3900
Text Notes 9000 3500 0    50   ~ 0
1k series resistor for\nUART tested, but does \nnot work with 115200 Bd
Wire Wire Line
	8000 5200 8000 5300
Wire Wire Line
	7200 2900 7700 2900
Wire Wire Line
	7300 3300 7600 3300
Connection ~ 7200 2900
Wire Wire Line
	7200 2900 6800 2900
Wire Wire Line
	7800 4400 8100 4400
$Comp
L power:+3.3V #PWR?
U 1 1
P 8200 2900
AR Path="/5C812AC2/5C81A5E9" Ref="#PWR?"  Part="1" 
AR Path="/58A68DCB/5C81A5E9" Ref="#PWR027"  Part="1" 
F 0 "#PWR027" H 8200 2750 50  0001 C CNN
F 1 "+3.3V" H 8200 3040 50  0000 C CNN
F 2 "" H 8200 2900 50  0000 C CNN
F 3 "" H 8200 2900 50  0000 C CNN
	1    8200 2900
	-1   0    0    -1  
$EndComp
Wire Wire Line
	8200 3200 8200 3300
Connection ~ 8200 3300
Wire Wire Line
	8200 3300 8900 3300
Wire Wire Line
	8200 2900 8200 3000
Wire Wire Line
	1850 1800 2300 1800
$Comp
L power:VDDA #PWR0112
U 1 1
P 2700 1700
F 0 "#PWR0112" H 2700 1550 50  0001 C CNN
F 1 "VDDA" H 2717 1873 50  0000 C CNN
F 2 "" H 2700 1700 50  0001 C CNN
F 3 "" H 2700 1700 50  0001 C CNN
	1    2700 1700
	1    0    0    -1  
$EndComp
Wire Wire Line
	2700 1700 2700 1800
Connection ~ 2700 1800
Wire Wire Line
	3600 4400 3500 4400
Wire Wire Line
	2200 4200 1600 4200
Text Label 1600 4200 0    50   ~ 0
TEMP_INT_PD
Wire Wire Line
	3500 4600 4000 4600
Text Label 4000 4600 2    50   ~ 0
BUTTON
$Comp
L power:PWR_FLAG #FLG0101
U 1 1
P 2300 1700
F 0 "#FLG0101" H 2300 1775 50  0001 C CNN
F 1 "PWR_FLAG" H 2300 1874 50  0000 C CNN
F 2 "" H 2300 1700 50  0001 C CNN
F 3 "~" H 2300 1700 50  0001 C CNN
	1    2300 1700
	1    0    0    -1  
$EndComp
Wire Wire Line
	2300 1700 2300 1800
Connection ~ 2300 1800
Wire Wire Line
	2300 1800 2700 1800
NoConn ~ 3500 2700
NoConn ~ 3500 2800
Wire Wire Line
	8000 5600 8000 5800
Wire Wire Line
	8000 6000 8000 6200
Wire Wire Line
	3500 3100 3600 3100
Text GLabel 3600 3200 2    50   Input ~ 0
5V_PG
Text GLabel 3600 3100 2    50   Output ~ 0
V_SOLAR_EN
Wire Wire Line
	3600 3200 3500 3200
Wire Wire Line
	8500 4400 8700 4400
Text Notes 9550 4850 0    50   ~ 0
BUTTON can trigger bootloader\nif pulled high before reset.\nDuration of high input on BOOT0:\n\ntau = R35 * C43\nV(t) = Vmax * (1-exp(-t/tau))\n--> t = -tau * ln(1-V/Vmax)\n\nV > 0.7 * VDD = 2.31V necessary\n--> t = 12 ms
$Comp
L power:GND #PWR?
U 1 1
P 9000 4800
AR Path="/5C812AC2/5D0F3A65" Ref="#PWR?"  Part="1" 
AR Path="/58A68DCB/5D0F3A65" Ref="#PWR0118"  Part="1" 
F 0 "#PWR0118" H 9000 4550 50  0001 C CNN
F 1 "GND" H 9000 4650 50  0000 C CNN
F 2 "" H 9000 4800 50  0000 C CNN
F 3 "" H 9000 4800 50  0000 C CNN
	1    9000 4800
	1    0    0    -1  
$EndComp
Text Label 9400 4400 2    50   ~ 0
BOOT0
Wire Wire Line
	9400 4150 9050 4150
Wire Wire Line
	8850 4150 8700 4150
Wire Wire Line
	8700 4150 8700 4400
Connection ~ 8700 4400
Wire Wire Line
	8700 4400 9000 4400
Wire Wire Line
	9000 4500 9000 4400
Connection ~ 9000 4400
Wire Wire Line
	9000 4400 9400 4400
Wire Wire Line
	9000 4800 9000 4700
Text Notes 8450 3000 0    50   ~ 0
Pull-up to provide defined RX\nsignal if port is unconnected
$EndSCHEMATC
